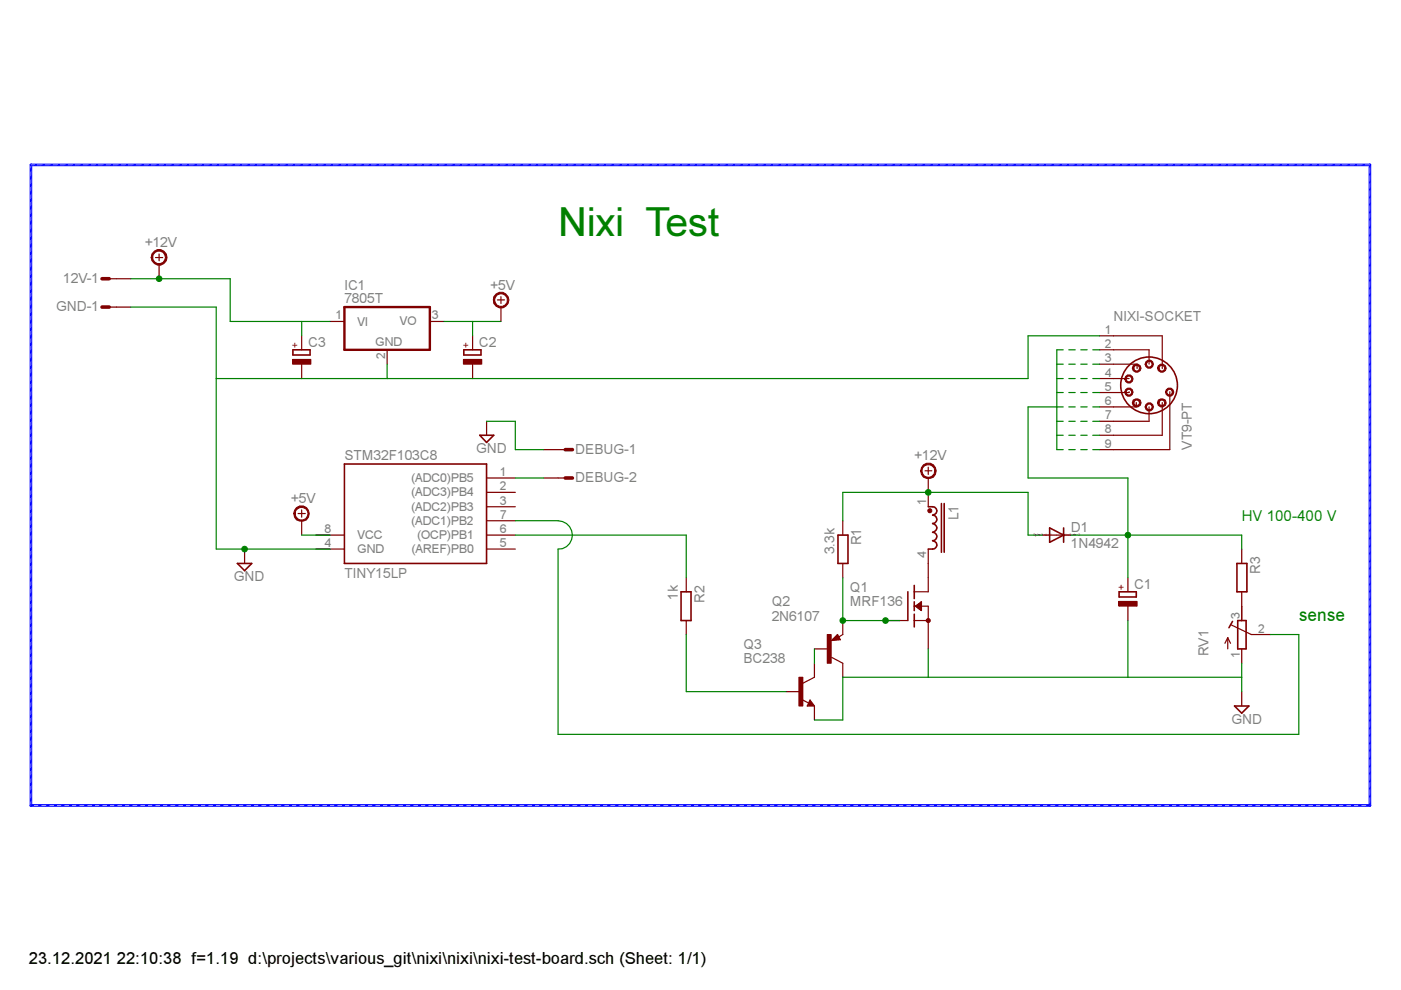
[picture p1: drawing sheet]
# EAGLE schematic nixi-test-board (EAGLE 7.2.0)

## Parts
12V  L02P  [L02P]
C1  CPOL-EU139CLL-2W  [139CLL-2W]
C2  CPOL-EU139CLL-2W  [139CLL-2W]
C3  CPOL-EU139CLL-2W  [139CLL-2W]
D1  1N4942  [DO41-10]
DEBUG  L02P  [L02P]
GND  L02P  [L02P]
IC1  7805T  [TO220H]
IC2-ATTINY85  TINY15LP  [DIL08]
L1  U15-CHOKE  [U15CHOKE]
NIXI-SOCKET  VT9-PT  [VT9-PT]
Q1  MRF136  [211-07_SMD]
Q2  2N6107  [TO220]
Q3  BC238  [TO92]
R1  3.3k  R-EU_0207/5V  [0207/5V]
R2  1k  R-EU_0207/5V  [0207/5V]
R3  R-EU_0207/5V  [0207/5V]
RV1  R-TRIMM4G/J  [RTRIM4G/J]

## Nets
+5V: C2.+ IC1.3(VO)
+12V: 12V.1 C3.+ D1.A IC1.1(VI) L1.1 R1.1
GND: C1.- C2.- C3.- DEBUG.1 GND.1 IC1.2(GND) NIXI-SOCKET.1 Q1.1(S) Q1.3(S) Q2.2(C) Q3.1(E) RV1.1(E)
N$1: DEBUG.2 IC2-ATTINY85.1((ADC0)PB5)
N$2: L1.4 Q1.4(D)
N$3: C1.+ D1.C NIXI-SOCKET.2 NIXI-SOCKET.3 NIXI-SOCKET.4 NIXI-SOCKET.5 NIXI-SOCKET.6 NIXI-SOCKET.7 NIXI-SOCKET.8 NIXI-SOCKET.9 R3.1
N$4: R3.2 RV1.3(A)
N$5: IC2-ATTINY85.7((ADC1)PB2) RV1.2(S)
N$6: Q2.1(B) Q3.3(C)
N$7: IC2-ATTINY85.6((OCP)PB1) R2.1
N$8: Q3.2(B) R2.2
N$10: Q1.2(G) Q2.3(E) R1.2
Unconnected: 12V.2 GND.2 IC2-ATTINY85.2((ADC3)PB4) IC2-ATTINY85.3((ADC2)PB3) IC2-ATTINY85.5((AREF)PB0)

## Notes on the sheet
- Nixi  Test
- HV 100-400 V
- sense

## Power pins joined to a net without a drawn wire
GND: IC2-ATTINY85.4(GND)
VCC: IC2-ATTINY85.8(VCC)
